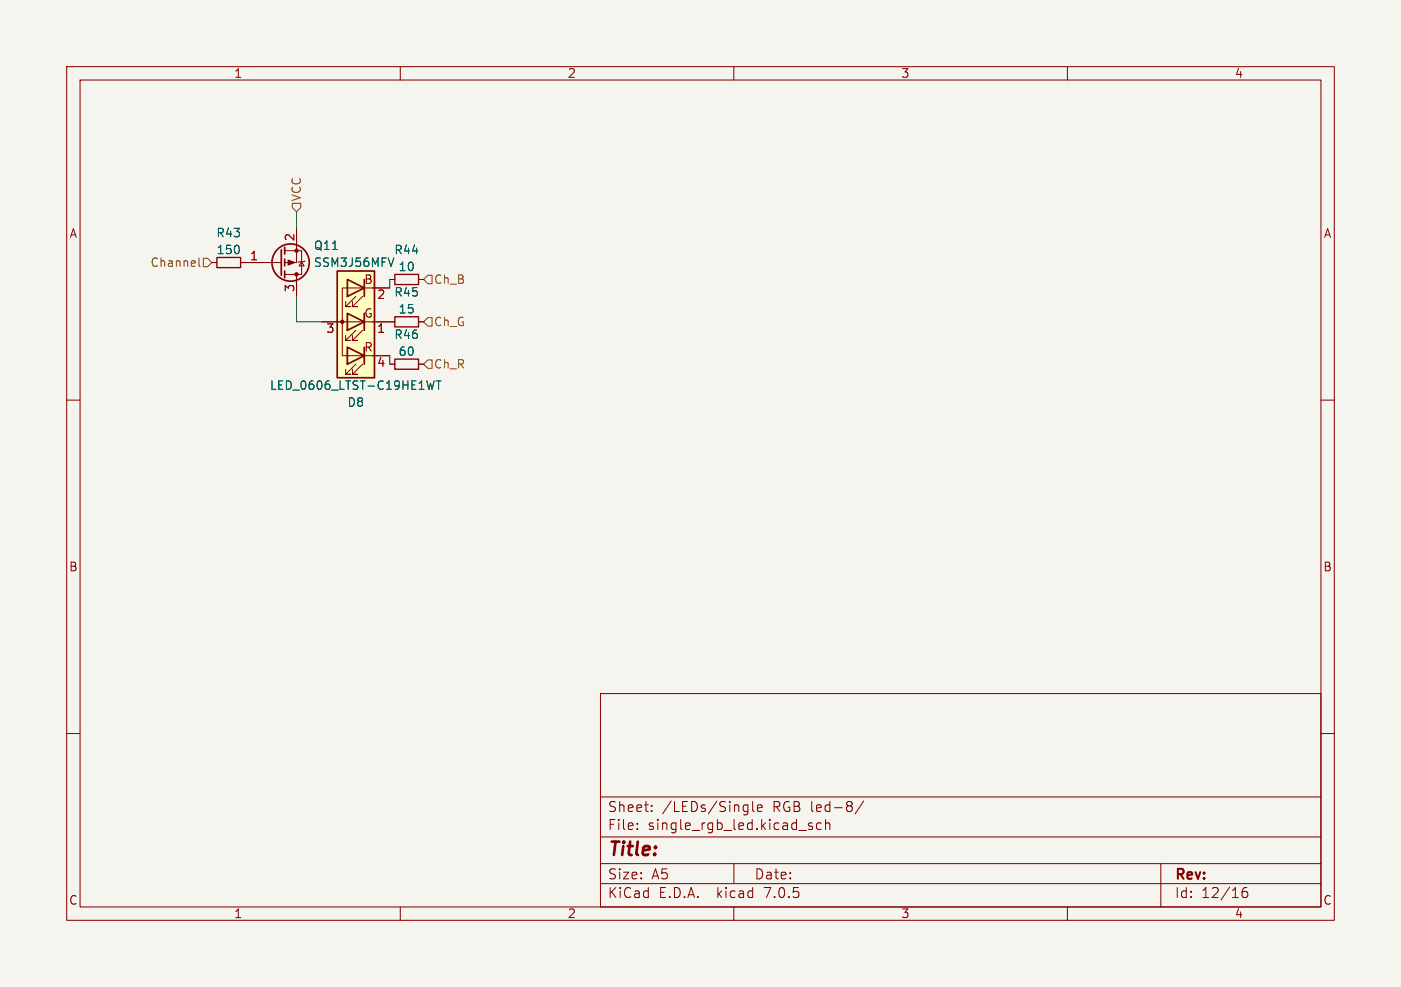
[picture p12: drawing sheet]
<svg xmlns="http://www.w3.org/2000/svg" width="210mm" height="148mm" viewBox="0 0 210 148" stroke-linecap="round" stroke-linejoin="round" font-family="sans-serif">
<path d="M0 0h210v148h-210z" fill="#f5f4ef" stroke="#f5f4ef" stroke-width=".15"/>
<g fill="none" stroke="#840000" stroke-width=".15">
<path d="M10 10h190v128h-190zM12 12h186v124h-186zM60 10v2M110 10v2M160 10v2M31.7 39.4h.8M36.1 39.4h6.1M42.7 37.6h2.5v3.5h-2.5M44.4 34.3v5.1h-1.7M45.2 39.2l.4 .7h-.8zM45.7 39.1l-.1 .1h-.8l-.1 .2M10 60h2"/>
<path d="M44.4 41.1v3.4M48.3 48.3h6.3M52.1 47v2.5zM52.1 49.5h.1M52.1 52.1v2.5zM52.1 54.6h.1M53.3 44.5l-1.5 1.5h.8h-.8v-.8M53.3 49.5l-1.5 1.6h.8h-.8v-.8M53.3 54.6l-1.5 1.5h.8h-.8v-.7M54.4 44.5l-1.6 1.5h.8h-.8v-.8M54.4 49.5l-1.6 1.6h.8h-.8v-.8M54.4 54.6l-1.6 1.5h.8h-.8v-.7"/>
<path d="M54.6 47v2.5M54.6 52.1v2.5M54.6 43.2h-3.3v10.1h3.3M55.9 43.2h2.5M55.9 53.3h2.5M55.9 48.3h3.3M58.4 54.6h.8M58.4 41.9h.8M62.7 48.3h.8M62.7 54.6h.8M62.7 41.9h.8M198 60h2"/>
<path d="M10 110h2M90 104h108v32h-108zM90 119.5h108M198 110h2M60 136v2M90 132.5h108M90 129.5h108M90 125.5h108M95.5 124.2v.2M95.5 123.5v.1M97.7 121.5v.2M97.7 120.8v.1"/>
<path d="M110 136v2M110 129.5v3M111.7 120.7l.4 .1M112.1 120.7v1.2l-.3 .3M112.1 121.6l-.4 .1M112.8 120.2v1.3l.2 .2M113.5 121.2l.8-.2-.1-.2-.4-.1-.3 .2 .1 .7h.6M121.8 123.5l-.4-.1-.2 .2 .1 .2 .5 .2v.3h-.6M123.1 123.5l-.4-.1-.3 .3v.4l.1 .2h.6M123.8 123.5a.37 .37 0 0 1 .6 .1v.8M123.8 122.9v1.5M127.2 120.2l.4 .1 .2 .2-.1 .2-.2 .1"/>
<path d="M127.2 120.8h.3M127.5 120.8l.2 .2 .1 .4-.2 .2-.4 .1M129.5 120.1l-1.3 1.9M160 136v2M174 129.5v6.5M186.9 133.1a.59 .59 0 0 0-.7 .6v.6l.1 .2 .5 .1 .2-.2v-.5l-.1-.2h-.4l-.3 .2"/>
</g>
<path d="M50.5 40.6h5.6v16h-5.6z" fill="#ffffc2" stroke="#ffffc2" stroke-width=".15"/>
<g fill="none" stroke="#840000" stroke-width=".25">
<path d="M42.2 37.5v3.8M42.7 37.1v1M42.7 38.9v1M42.7 40.6v1.1M50.5 40.6h5.6v16h-5.6zM52.1 41.9l2.5 1.3-2.5 1.3zM52.1 47l2.5 1.3-2.5 1.2zM52.1 52.1l2.5 1.2-2.5 1.3zM54.6 41.9v2.6M54.6 47v2.5M54.6 52.1v2.5"/>
<circle cx="43.6" cy="39.4" r="2.79"/>
</g>
<g fill="#840000" stroke="#840000" stroke-width=".15">
<path d="M43.2 39l1 .4-1 .4z"/>
<circle cx="51.3" cy="48.3" r=".25"/>
<circle cx="44.4" cy="37.6" r=".25"/>
<circle cx="44.4" cy="41.1" r=".25"/>
</g>
<path d="M59 38.7l-.4 1.2M65.1 57.1l-.3 1.3-.3-.9M65.4 57.1h.7M65.7 57.1v1.3" fill="none" stroke="#006464" stroke-width=".15"/>
<path d="M32.5 38.6h3.6v1.5h-3.6zM59.2 53.8h3.5v1.6h-3.5zM59.2 47.5h3.5v1.5h-3.5zM59.2 41.1h3.5v1.6h-3.5z" fill="none" stroke="#840000" stroke-width=".2"/>
<path d="M29.8 38.7v1.1l.2 .1M30.5 38.7h.6l.6 .7-.6 .6h-.6zM43.8 30.5h1.3v.6l-.7 .7-.6-.7zM64.1 41.3h.7v1.2h-.7l-.6-.6zM64.1 54h.7v1.2h-.7l-.6-.6zM64.1 47.6h.7v1.3h-.7l-.6-.6z" fill="none" stroke="#725600" stroke-width=".15"/>
<path d="M44.4 31.8v2.5M44.4 44.5v3.8h3.9M58.4 41.9v1.3M58.4 53.3v1.3" fill="none" stroke="#009600" stroke-width=".15"/>
<text font-size="2.8" fill="#840000" x="91" y="128.8">Title:</text>
<g font-size="2.1" fill="#840000">
<text x="91" y="124.6">File:</text>
<text x="91" y="121.9">Sheet:</text>
<text x="97" y="124.6">single_rgb_led.kicad_sch</text>
<text x="99.2" y="121.9">/LEDs/Single</text>
<text x="115.7" y="121.9">RGB led-8/</text>
<text x="91" y="134.8">KiCad</text>
<text x="91" y="132">Size:</text>
<text x="97.6" y="132">A5</text>
<text x="98.7" y="134.8">E.D.A.</text>
<text x="107.4" y="134.8">kicad</text>
<text x="113" y="132">Date:</text>
<text x="114.5" y="134.8">7.0.5</text>
<text x="176" y="132.2">Rev:</text>
<text x="176" y="134.8">Id:</text>
<text x="180" y="134.8">12/16</text>
</g>
<g font-size="1.8" fill="#840000">
<text x="35" y="11.8">1</text>
<text x="85" y="11.8">2</text>
<text x="135" y="11.8">3</text>
<text x="185" y="11.8">4</text>
<text x="10.4" y="35.8">A</text>
<text x="198.4" y="35.8">A</text>
<text x="54.5" y="42.7">B</text>
<text x="54.5" y="47.8">G</text>
<text x="54.5" y="52.9">R</text>
<text x="10.3" y="85.8">B</text>
<text x="198.3" y="85.8">B</text>
<text x="10.3" y="135.8">C</text>
<text x="35" y="137.8">1</text>
<text x="85" y="137.8">2</text>
<text x="135" y="137.8">3</text>
<text x="185" y="137.8">4</text>
<text x="198.3" y="135.8">C</text>
</g>
<g font-size="1.8" fill="#006464">
<text x="32.4" y="35.8">R43</text>
<text x="32.4" y="38.3">150</text>
<text x="47" y="37.7">Q11</text>
<text x="47" y="40.2">SSM3J56MFV</text>
<text x="59.1" y="38.3">R44</text>
<text x="59.7" y="40.8">10</text>
<text x="59.1" y="44.6">R45</text>
<text x="59.7" y="47.2">15</text>
<text x="59.1" y="51">R46</text>
<text x="59.7" y="53.5">60</text>
<text x="40.4" y="58.6">LED_0606_LTST-C19HE1WT</text>
<text x="52" y="61.2">D8</text>
</g>
<g font-size="1.8" fill="#725600">
<text x="45.3" y="30.3" transform="rotate(-90 45.3 30.3)">VCC</text>
<text x="22.5" y="40.2">Channel</text>
<text x="65" y="42.7">Ch_B</text>
<text x="65" y="49.1">Ch_G</text>
<text x="65" y="55.4">Ch_R</text>
</g>
<g font-size="1.8" fill="#a90000">
<text x="37.4" y="39.1">1</text>
<text x="44.2" y="36.2" transform="rotate(-90 44.2 36.2)">2</text>
<text x="44.2" y="43.8" transform="rotate(-90 44.2 43.8)">3</text>
<text x="56.5" y="45.1">2</text>
<text x="48.9" y="50.2">3</text>
<text x="56.5" y="50.2">1</text>
<text x="56.5" y="55.2">4</text>
</g>
</svg>
